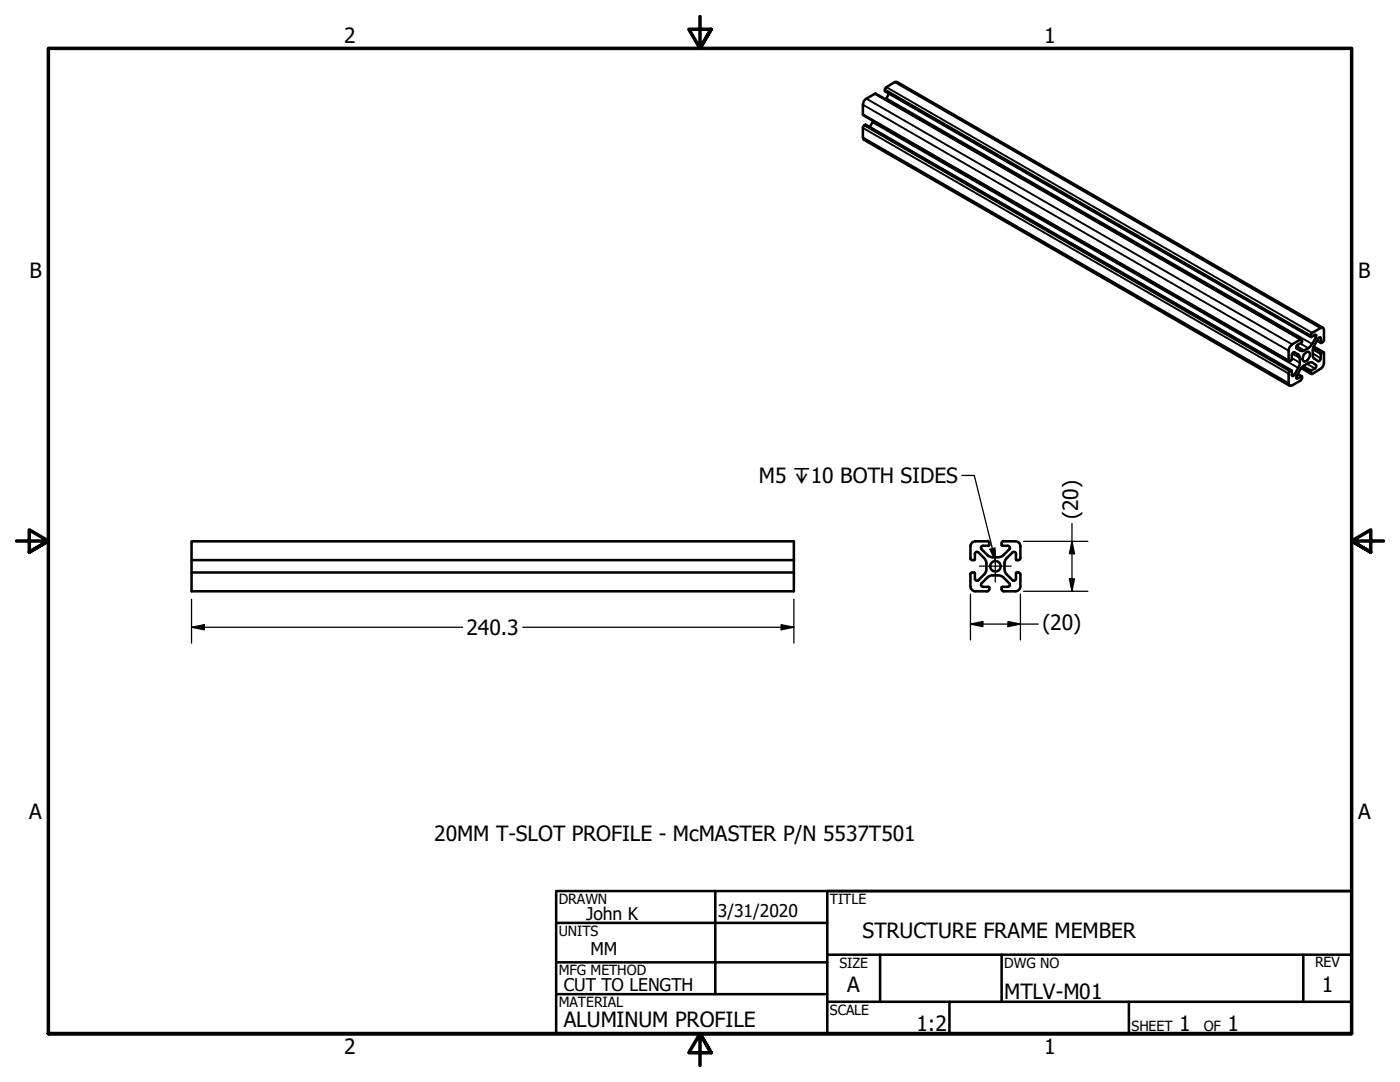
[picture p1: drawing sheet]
<svg xmlns="http://www.w3.org/2000/svg" width="279mm" height="216mm" viewBox="0 0 279 216" stroke-linecap="round" stroke-linejoin="round" font-family="sans-serif">
<!-- layer: Visible (ANSI) -->
<g fill="none" stroke="#000" stroke-width=".51">
<path d="M177.4 18.7l-.7 1.1M174.2 24.1l-.6 1.2M257.7 73.9l-84.9-49-.6 .4v2.1l.2 .5 85 49.1M257.9 68.7l1.6-.9h.3v.5l-.8 .5a.51 .51 0 0 0-.2 .7l1 .5 .5-.1a4.4 4.4 0 0 0 2.4-2.8v-.2l-.3-.1-.7 .4h-.1v-.5l.3-.3 1.9-1.1 .2 .1 .2 .4v2.1l-.5 .6-.2-1.2-.4 .3a4.1 4.1 0 0 0-1.1 3.6 2.06 2.06 0 0 0 1.3 .9l.3-.6v-.8l.5-.4 .1 .1v2a1.4 1.4 0 0 1-.7 1.2l-1.6 1-.3-.1v-.4l.1-.2 .7-.4a.51 .51 0 0 0 .2-.7l-.7-.5a2.9 2.9 0 0 0-2.4 1.4l-.7 1.4-.1 .3 .1 .2 1-.5v.5l-.3 .3-1.6 1-.5 .1-.2-.5v-2.1l.5-.5 .2 1.1 .1 .1 .3-.3a4.2 4.2 0 0 0 1.1-3.4v-.2a1.58 1.58 0 0 0-1.3-.9l-.3 .6v.8l-.5 .4-.1-.1v-2a1.63 1.63 0 0 1 .7-1.3zM259 74.6l.8 .5M259.7 67.8l-84.9-49.1-1.9 1a1.4 1.4 0 0 0-.7 1.2l.1 2.1 84.9 49.1M259.7 73.5l2 1.1M260.5 70.5l.5-.3a.72 .72 0 0 1 .3 1.1 1.04 1.04 0 0 1-1.1 .8 1.2 1.2 0 0 1 .3-1.6zM262.2 69.2l2 1.1M262.8 67.9l.9 .6M264 65.4l-84.9-49h-.5l-1.9 1.3v.5l84.9 49M38.2 108h120.2v10h-120.2z"/>
<path d="M38.2 111.8h120.2M38.2 114.2h120.2M193.6 111.3l.2 .4 .6 .1M193.7 109v2.3M193.7 114.6v2.4M193.7 117a.98 .98 0 0 0 1 1h2.3l.4-.2v-.2M194.4 114.2l.2 .2M194.4 114.2l-.6 .1-.2 .3M194.6 110.5l.1-.3 .4-.1 1.5 1.5a2.97 2.97 0 0 1 .2 2.3l-.4 .7-1.3 1.3h-.3l-.2-.3v-1.2M194.6 111.6l-.2 .2M194.6 110.6v1M196.2 117.1l-.3-.1-.1-.5 1.5-1.4a2.97 2.97 0 0 1 2.2-.3l.8 .4 1.2 1.5-.2 .4h-1.2l-.2 .2"/>
<path d="M196.2 108.9h1M196.2 117.1h1M197 107.9l.2 .1 .2 .4M197 108h-2.3a.98 .98 0 0 0-1 1M197.3 117.1l.1 .2M197.4 108.7l-.1 .2M197.4 108.4v.3M197.4 117.2v.4M199.9 108.7l.2 .2h1.2l.2 .4-1.4 1.6a2.97 2.97 0 0 1-2.3 .3l-.8-.4-1.2-1.3 .1-.5 .3-.1M199.9 117.6l.2 .3 .2 .1M199.9 108.4v.3M199.9 117.2v.4"/>
<path d="M200.3 118h2.3M200.3 108h2.3M200.3 107.9l-.3 .3-.1 .2M202.7 108a.98 .98 0 0 1 .9 1M202.8 110.5l-.2-.3-.4-.1-1.5 1.5a2.73 2.73 0 0 0-.2 2l.2 .8 1.5 1.5h.3l.2-.3 .1-1.2M202.8 110.6v1M202.8 111.6l.1 .2M202.9 111.8h.4M202.9 114.2h.4M202.9 114.2l-.1 .2M203.2 114.2l.2 .1 .2 .3M203.6 111.3v.3l-.4 .2"/>
<path d="M203.6 117a.98 .98 0 0 1-.9 1M203.6 109v2.3M203.6 114.6v2.4"/>
<circle cx="198.7" cy="113" r="1.05"/>
</g>
<!-- layer: Visible Narrow (ANSI) -->
<g fill="none" stroke="#000" stroke-width=".38">
<path d="M172.9 19.7l85 49M174.6 18.7l84.9 49.1M176.6 17.8l85 49.1M176.6 18.2l85 49M176.9 17.4l85 49M176.9 19.6l85 49M178.6 16.4l84.9 49.1M172.2 20.9l85 49.1M172.2 22.8l85 49.1M172.2 25.5l85 49M172.2 27.4l85 49.1M172.5 25l84.9 49.1"/>
<path d="M172.7 24.9l85 49M174.1 24.4l85 49M257.8 71.4l1.6 1M257.8 74.5l.5 .3M257.9 70.5l1.5 .9M258.6 75.4l.4 .1M258.8 69l1.5 .9M259 74.7l.7 .4M259.5 68.5l1.6 1M259.8 73.3l1.8 1.1M259.9 73.2l1.7 .9M260.1 73l1.6 .9"/>
<path d="M260.8 72.6l1.6 .9M262 69.7l1.6 1M262 70.5l1.6 1M262.1 69.5l1.6 1M262.1 69.3l1.9 1M262.1 67l.5 .3M262.9 67.9l.7 .4M263.3 67.3l.3 .2"/>
</g>
<!-- layer: Border (ANSI) -->
<path d="M139.7 3.3v6.4l-2.2-3.9h4.4l-2.2 3.9 2.2-3.9M3.3 107.9h6.4l-3.9-2.2v4.5l3.9-2.3-3.9 2.3M276.1 107.9h-6.4l3.9-2.2v4.5l-3.9-2.3 3.9 2.3M9.7 206.2v-196.5h260v196.5h-260h260M141.9 210.1l-2.2-3.9 2.2 3.9h-4.4l2.2-3.9v6.4" fill="none" stroke="#000" stroke-width=".7"/>
<!-- layer: Title (ANSI) -->
<g fill="none" stroke="#000" stroke-width=".51">
<path d="M111 177.8h158.7v28.4h-158.7zM142.7 177.8v20.6M269.7 177.8h-104.6v28.4M111 184.1h54.1M111 192h54.1M111 198.4h54.1M165.1 190.5h104.6M165.1 199.9h104.6M175.6 190.5v9.4M189.5 199.9v6.3M199.9 190.5v9.4M225.3 199.9v6.3"/>
<path d="M260.1 190.5v9.4"/>
</g>
<!-- layer: Dimension (ANSI) -->
<g fill="none" stroke="#000" stroke-width=".25">
<path d="M38.2 119.6v8.7M158.4 119.6v8.7M193.7 118.6v9.1M203.6 118.6v9.1M204.3 118h12.8M204.3 108h12.8M213.4 115.5h1l-.5 2.5zM213.9 108l.5 2.5h-1zM213.9 104.5v13.5M38.2 125.2l2.6-.5v1zM38.2 125.2h54.1M104.3 125.2h54.1"/>
<path d="M155.9 124.7l2.5 .5-2.5 .5zM193.7 124.5l2.5-.5v1zM193.7 124.5h13.5M201.2 124l2.4 .5-2.4 .5z"/>
</g>
<g fill="#000">
<path d="M213.4 115.5h1l-.5 2.5z" fill-rule="evenodd"/>
<path d="M213.9 108l.5 2.5h-1z" fill-rule="evenodd"/>
<path d="M38.2 125.2l2.6-.5v1z" fill-rule="evenodd"/>
<path d="M155.9 124.7l2.5 .5-2.5 .5z" fill-rule="evenodd"/>
<path d="M193.7 124.5l2.5-.5v1z" fill-rule="evenodd"/>
<path d="M201.2 124l2.4 .5-2.4 .5z" fill-rule="evenodd"/>
</g>
<!-- layer: Symbol (ANSI) -->
<path d="M197.5 109.6l1.1-.3v2.6z" fill-rule="evenodd" fill="#000"/>
<path d="M192 94.9h2.4l4.2 16.6M198.6 109.7v-.4l-1.1 .3 1.1 2.1" fill="none" stroke="#000" stroke-width=".25"/>
<!-- layer: Center Mark (ANSI) -->
<path d="M195.5 113h6.3M198.6 109.8v6.3" fill="none" stroke="#000" stroke-width=".25"/>
<g font-size="4.2">
<text x="68.7" y="8.6">2</text>
<text x="208.4" y="8.6">1</text>
<text x="5.9" y="55.5">B</text>
<text x="271.1" y="55.5">B</text>
<text x="151.4" y="96.4">M5 ↧10 BOTH SIDES</text>
<text x="215.1" y="103.6" transform="rotate(-90 215.1 103.6)">(20)</text>
<text x="208" y="125.7">(20)</text>
<text x="93.1" y="126.7">240.3</text>
<text x="5.8" y="163.4">A</text>
<text x="86.7" y="167.9">20MM T-SLOT PROFILE - McMASTER P/N 5537T501</text>
<text x="271" y="163.4">A</text>
<text x="172.1" y="187.2">STRUCTURE FRAME MEMBER</text>
<text x="169.1" y="198">A</text>
<text x="263.8" y="198">1</text>
<text x="200.4" y="199.3">MTLV-M01</text>
<text x="112.5" y="204.9">ALUMINUM PROFILE</text>
<text x="182.9" y="205.7">1:2</text>
<text x="235.3" y="205.7">1</text>
<text x="245" y="205.7">1</text>
<text x="68.7" y="210.3">2</text>
<text x="208.4" y="210.3">1</text>
</g>
<g font-size="3.5">
<text x="117" y="183.6">John K</text>
<text x="143.3" y="183.1">3/31/2020</text>
<text x="117.9" y="190.6">MM</text>
<text x="112.5" y="197.7">CUT TO LENGTH</text>
</g>
<g font-size="2.8">
<text x="111.5" y="180.3">DRAWN</text>
<text x="165.6" y="180.3">TITLE</text>
<text x="111.5" y="186.8">UNITS</text>
<text x="111.5" y="194.6">MFG METHOD</text>
<text x="167.5" y="193.1">SIZE</text>
<text x="200.4" y="193.1">DWG NO</text>
<text x="262.4" y="193">REV</text>
<text x="111.5" y="200.9">MATERIAL</text>
<text x="165.6" y="202.5">SCALE</text>
<text x="225.8" y="205.7">SHEET</text>
<text x="240.2" y="205.7">OF</text>
</g>
</svg>
